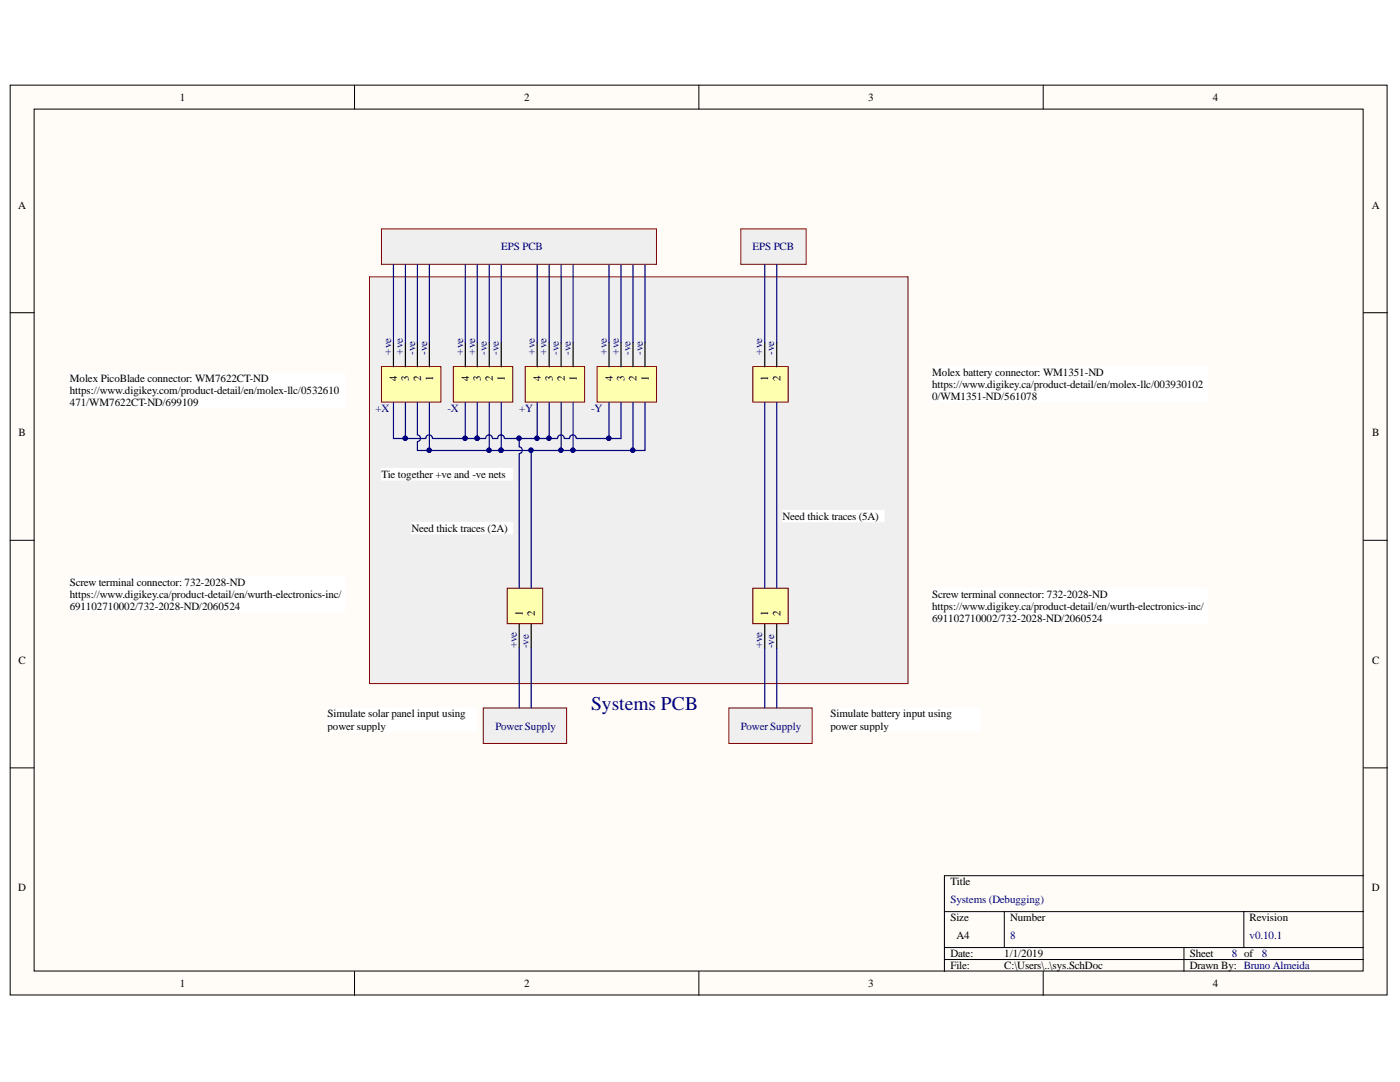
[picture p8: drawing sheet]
<svg xmlns="http://www.w3.org/2000/svg" width="279mm" height="216mm" viewBox="0 0 279 216" stroke-linecap="round" stroke-linejoin="round" font-family="sans-serif">
<g fill="#fffcf8" stroke="#000" stroke-width=".2">
<path d="M2 17h274.8v181.5h-274.8z"/>
<path d="M6.8 21.8h265.2v172h-265.2z"/>
</g>
<g fill="none" stroke="#000" stroke-width=".2">
<path d="M70.8 17v4.8M139.5 17v4.8M208.2 17v4.8M2 62.4h4.8M272.1 62.4h4.8M2 107.8h4.8M272.1 107.8h4.8M2 153.2h4.8M272.1 153.2h4.8M272.1 174.7h-83.6v19.2M70.8 193.9v4.7M139.5 193.9v4.7"/>
<path d="M188.5 181.9h83.6M188.5 189.1h83.6M188.5 191.5h83.6M200.4 181.9v7.2M208.2 193.9v4.7M236.3 189.1v4.8M248.2 181.9v7.2"/>
</g>
<path d="M73.7 55.2h107.5v81.2h-107.5z" fill="#efefef" stroke="#800000" stroke-width=".2"/>
<path d="M119.2 73.2h11.8v7h-11.8z" fill="#ffffb0" stroke="#800000" stroke-width=".2"/>
<path d="M121.5 68.4v4.8M123.9 68.4v4.8M126.3 68.4v4.8M128.7 68.4v4.8" fill="none" stroke="#000" stroke-width=".24"/>
<path d="M104.8 73.2h11.9v7h-11.9z" fill="#ffffb0" stroke="#800000" stroke-width=".2"/>
<path d="M107.2 68.4v4.8M109.6 68.4v4.8M112 68.4v4.8M114.4 68.4v4.8" fill="none" stroke="#000" stroke-width=".24"/>
<path d="M90.5 73.2h11.8v7h-11.8z" fill="#ffffb0" stroke="#800000" stroke-width=".2"/>
<path d="M92.9 68.4v4.8M95.3 68.4v4.8M97.6 68.4v4.8M100 68.4v4.8" fill="none" stroke="#000" stroke-width=".24"/>
<path d="M76.1 73.2h11.9v7h-11.9z" fill="#ffffb0" stroke="#800000" stroke-width=".2"/>
<path d="M78.5 68.4v4.8M80.9 68.4v4.8M83.3 68.4v4.8M85.7 68.4v4.8" fill="none" stroke="#000" stroke-width=".24"/>
<path d="M101.2 117.4h7.1v7h-7.1z" fill="#ffffb0" stroke="#800000" stroke-width=".2"/>
<path d="M103.6 124.5v4.8M106 124.5v4.8" fill="none" stroke="#000" stroke-width=".24"/>
<g fill="#fff" stroke="#fff" stroke-width=".2">
<path d="M14 74.4h54.9v7h-54.9z"/>
<path d="M14 115h54.9v7.1h-54.9z"/>
</g>
<path d="M96.4 141.3h16.7v7h-16.7z" fill="#efefef" stroke="#800000" stroke-width=".2"/>
<g fill="#fff" stroke="#fff" stroke-width=".2">
<path d="M76.1 93.5h26.2v2.3h-26.2z"/>
<path d="M65.4 141.3h29.8v4.7h-29.8z"/>
</g>
<path d="M145.5 141.3h16.6v7h-16.6z" fill="#efefef" stroke="#800000" stroke-width=".2"/>
<path d="M165.8 141.3h29.8v4.7h-29.8z" fill="#fff" stroke="#fff" stroke-width=".2"/>
<path d="M76.1 45.7h54.9v7h-54.9z" fill="#efefef" stroke="#800000" stroke-width=".2"/>
<g fill="#fff" stroke="#fff" stroke-width=".2">
<path d="M82.1 104.2h20.2v2.3h-20.2z"/>
<path d="M186.1 117.4h54.9v7h-54.9z"/>
</g>
<path d="M150.2 117.4h7.1v7h-7.1z" fill="#ffffb0" stroke="#800000" stroke-width=".2"/>
<path d="M152.6 124.5v4.8M155 124.5v4.8" fill="none" stroke="#000" stroke-width=".24"/>
<path d="M150.2 73.2h7.1v7h-7.1z" fill="#ffffb0" stroke="#800000" stroke-width=".2"/>
<path d="M152.6 68.4v4.8M155 68.4v4.8" fill="none" stroke="#000" stroke-width=".24"/>
<g fill="#fff" stroke="#fff" stroke-width=".2">
<path d="M156.2 101.8h20.2v2.3h-20.2z"/>
<path d="M186.1 73.2h54.9v7h-54.9z"/>
</g>
<path d="M147.8 45.7h13.1v7h-13.1z" fill="#efefef" stroke="#800000" stroke-width=".2"/>
<g fill="none" stroke="#000080" stroke-width=".24">
<path d="M78.5 52.8v15.6M80.9 52.8v15.6M83.3 52.8v15.6M85.7 52.8v15.6M92.9 52.8v15.6M95.3 52.8v15.6M97.6 52.8v15.6M100 52.8v15.6M107.2 52.8v15.6M109.6 52.8v15.6M112 52.8v15.6M114.4 52.8v15.6"/>
<path d="M121.5 52.8v15.6M123.9 52.8v15.6M126.3 52.8v15.6M128.7 52.8v15.6M152.6 52.8v15.6M155 52.8v15.6M78.5 80.3v7.2h6.5a.67 .67 0 0 1 .6-.7 .67 .67 0 0 1 .7 .7M80.9 80.3v7.2M83.3 88.2v1.7h16.7M83.3 80.3v6.5a.67 .67 0 0 1 .6 .7 .67 .67 0 0 1-.6 .6M85.7 80.3v9.6M86.4 87.5h8.9"/>
<path d="M92.9 80.3v7.2M95.3 80.3v7.2M97.6 80.3v9.6M98.3 87.5a.67 .67 0 0 0-.7-.7 .67 .67 0 0 0-.7 .7h-1.6M100 80.3v9.6M100.7 87.5a.67 .67 0 0 0-.7-.7 .67 .67 0 0 0-.7 .7h-.9M103.6 87.5v1.7a.67 .67 0 0 1 .6 .6 .67 .67 0 0 1-.6 .7M103.6 90.6v26.8M106 89.9v27.5M107.2 80.3v7.2M109.6 80.3v7.2M112 80.3v9.6"/>
<path d="M112.6 87.5a.67 .67 0 0 0-.7-.7 .67 .67 0 0 0-.6 .7h-10.5M114.4 80.3v9.6M115 87.5a.67 .67 0 0 0-.7-.7 .67 .67 0 0 0-.6 .7h-1M121.5 80.3v7.2M123.9 80.3v7.2h-8.8M126.3 80.3v9.6M128.7 80.3v9.6h-28.7M152.6 80.3v37.1M155 80.3v37.1M103.6 129.3v12M106 129.3v12M152.6 129.3v12"/>
<path d="M155 129.3v12"/>
</g>
<g fill="#000080" stroke="#000080" stroke-width=".2">
<circle cx="126.3" cy="89.8" r=".43"/>
<circle cx="114.3" cy="89.8" r=".43"/>
<circle cx="111.9" cy="89.8" r=".43"/>
<circle cx="121.5" cy="87.4" r=".43"/>
<circle cx="109.5" cy="87.4" r=".43"/>
<circle cx="107.2" cy="87.4" r=".43"/>
<circle cx="85.6" cy="89.8" r=".43"/>
<circle cx="97.6" cy="89.8" r=".43"/>
<circle cx="100" cy="89.8" r=".43"/>
<circle cx="80.9" cy="87.4" r=".43"/>
<circle cx="92.8" cy="87.4" r=".43"/>
<circle cx="95.2" cy="87.4" r=".43"/>
<circle cx="103.6" cy="87.4" r=".43"/>
<circle cx="106" cy="89.8" r=".43"/>
</g>
<text font-size="3.9" fill="#000080" x="118" y="141.6">Systems PCB</text>
<g font-size="2.2">
<text x="35.9" y="20.1">1</text>
<text x="104.6" y="20.1">2</text>
<text x="173.3" y="20.1">3</text>
<text x="242" y="20.1">4</text>
<text x="3.6" y="41.6">A</text>
<text x="273.7" y="41.6">A</text>
<text x="14" y="76.3">Molex PicoBlade connector: WM7622CT-ND</text>
<text x="79.2" y="75.9" transform="rotate(-90 79.2 75.9)">4</text>
<text x="81.6" y="75.9" transform="rotate(-90 81.6 75.9)">3</text>
<text x="84.1" y="75.9" transform="rotate(-90 84.1 75.9)">2</text>
<text x="86.4" y="75.9" transform="rotate(-90 86.4 75.9)">1</text>
<text x="93.6" y="75.9" transform="rotate(-90 93.6 75.9)">4</text>
<text x="96" y="75.9" transform="rotate(-90 96 75.9)">3</text>
<text x="98.4" y="75.9" transform="rotate(-90 98.4 75.9)">2</text>
<text x="100.7" y="75.9" transform="rotate(-90 100.7 75.9)">1</text>
<text x="107.9" y="75.9" transform="rotate(-90 107.9 75.9)">4</text>
<text x="110.4" y="75.9" transform="rotate(-90 110.4 75.9)">3</text>
<text x="112.7" y="75.9" transform="rotate(-90 112.7 75.9)">2</text>
<text x="115.1" y="75.9" transform="rotate(-90 115.1 75.9)">1</text>
<text x="122.3" y="75.9" transform="rotate(-90 122.3 75.9)">4</text>
<text x="124.7" y="75.9" transform="rotate(-90 124.7 75.9)">3</text>
<text x="127" y="75.9" transform="rotate(-90 127 75.9)">2</text>
<text x="129.5" y="75.9" transform="rotate(-90 129.5 75.9)">1</text>
<text x="153.3" y="75.9" transform="rotate(-90 153.3 75.9)">1</text>
<text x="155.8" y="75.9" transform="rotate(-90 155.8 75.9)">2</text>
<text x="186" y="75.1">Molex battery connector: WM1351-ND</text>
<text x="186" y="77.5">https://www.digikey.ca/product-detail/en/molex-llc/003930102</text>
<text x="14" y="78.6">https://www.digikey.com/product-detail/en/molex-llc/0532610</text>
<text x="14" y="81.1">471/WM7622CT-ND/699109</text>
<text x="186" y="79.8">0/WM1351-ND/561078</text>
<text x="3.7" y="87">B</text>
<text x="273.8" y="87">B</text>
<text x="76.1" y="95.4">Tie together +ve and -ve nets</text>
<text x="82.1" y="106.1">Need thick traces (2A)</text>
<text x="156.2" y="103.8">Need thick traces (5A)</text>
<text x="14" y="116.9">Screw terminal connector: 732-2028-ND</text>
<text x="14" y="119.3">https://www.digikey.ca/product-detail/en/wurth-electronics-inc/</text>
<text x="186" y="119.3">Screw terminal connector: 732-2028-ND</text>
<text x="14" y="121.7">691102710002/732-2028-ND/2060524</text>
<text x="104.4" y="122.9" transform="rotate(-90 104.4 122.9)">1</text>
<text x="106.7" y="122.9" transform="rotate(-90 106.7 122.9)">2</text>
<text x="153.3" y="122.9" transform="rotate(-90 153.3 122.9)">1</text>
<text x="155.8" y="122.9" transform="rotate(-90 155.8 122.9)">2</text>
<text x="186" y="121.7">https://www.digikey.ca/product-detail/en/wurth-electronics-inc/</text>
<text x="186" y="124.1">691102710002/732-2028-ND/2060524</text>
<text x="3.7" y="132.4">C</text>
<text x="273.8" y="132.4">C</text>
<text x="65.4" y="143.2">Simulate solar panel input using</text>
<text x="165.8" y="143.2">Simulate battery input using</text>
<text x="65.4" y="145.6">power supply</text>
<text x="165.8" y="145.6">power supply</text>
<text x="3.6" y="177.8">D</text>
<text x="189.7" y="176.6">Title</text>
<text x="273.7" y="177.8">D</text>
<text x="189.7" y="183.8">Size</text>
<text x="201.6" y="183.8">Number</text>
<text x="249.4" y="183.8">Revision</text>
<text x="189.7" y="191">Date:</text>
<text x="190.9" y="187.4">A4</text>
<text x="200.4" y="191">1/1/2019</text>
<text x="237.5" y="191">Sheet</text>
<text x="35.9" y="196.9">1</text>
<text x="104.6" y="196.9">2</text>
<text x="173.3" y="196.9">3</text>
<text x="189.7" y="193.4">File:</text>
<text x="200.4" y="193.4">C:\Users\..\sys.SchDoc</text>
<text x="237.5" y="193.4">Drawn By: Bruno Almeida</text>
<text x="242" y="196.9">4</text>
</g>
<g font-size="2.2" fill="#000080">
<text x="100" y="50">EPS PCB</text>
<text x="150.2" y="50">EPS PCB</text>
<text x="78.1" y="70.8" transform="rotate(-90 78.1 70.8)">+ve</text>
<text x="80.4" y="70.8" transform="rotate(-90 80.4 70.8)">+ve</text>
<text x="82.9" y="70.8" transform="rotate(-90 82.9 70.8)">-ve</text>
<text x="85.2" y="70.8" transform="rotate(-90 85.2 70.8)">-ve</text>
<text x="92.4" y="70.8" transform="rotate(-90 92.4 70.8)">+ve</text>
<text x="94.8" y="70.8" transform="rotate(-90 94.8 70.8)">+ve</text>
<text x="97.2" y="70.8" transform="rotate(-90 97.2 70.8)">-ve</text>
<text x="99.5" y="70.8" transform="rotate(-90 99.5 70.8)">-ve</text>
<text x="106.7" y="70.8" transform="rotate(-90 106.7 70.8)">+ve</text>
<text x="109.1" y="70.8" transform="rotate(-90 109.1 70.8)">+ve</text>
<text x="111.5" y="70.8" transform="rotate(-90 111.5 70.8)">-ve</text>
<text x="113.9" y="70.8" transform="rotate(-90 113.9 70.8)">-ve</text>
<text x="121.1" y="70.8" transform="rotate(-90 121.1 70.8)">+ve</text>
<text x="123.5" y="70.8" transform="rotate(-90 123.5 70.8)">+ve</text>
<text x="125.8" y="70.8" transform="rotate(-90 125.8 70.8)">-ve</text>
<text x="128.3" y="70.8" transform="rotate(-90 128.3 70.8)">-ve</text>
<text x="152.1" y="70.8" transform="rotate(-90 152.1 70.8)">+ve</text>
<text x="154.5" y="70.8" transform="rotate(-90 154.5 70.8)">-ve</text>
<text x="74.9" y="82.3">+X</text>
<text x="89.3" y="82.3">-X</text>
<text x="103.6" y="82.3">+Y</text>
<text x="118" y="82.3">-Y</text>
<text x="103.2" y="129.3" transform="rotate(-90 103.2 129.3)">+ve</text>
<text x="105.5" y="129.3" transform="rotate(-90 105.5 129.3)">-ve</text>
<text x="152.1" y="129.3" transform="rotate(-90 152.1 129.3)">+ve</text>
<text x="154.5" y="129.3" transform="rotate(-90 154.5 129.3)">-ve</text>
<text x="98.9" y="145.6">Power Supply</text>
<text x="147.8" y="145.6">Power Supply</text>
<text x="189.7" y="180.2">Systems (Debugging)</text>
<text x="201.6" y="187.4">8</text>
<text x="245.8" y="191">8 of</text>
<text x="249.4" y="187.4">v0.10.1</text>
<text x="251.8" y="191">8</text>
</g>
</svg>
